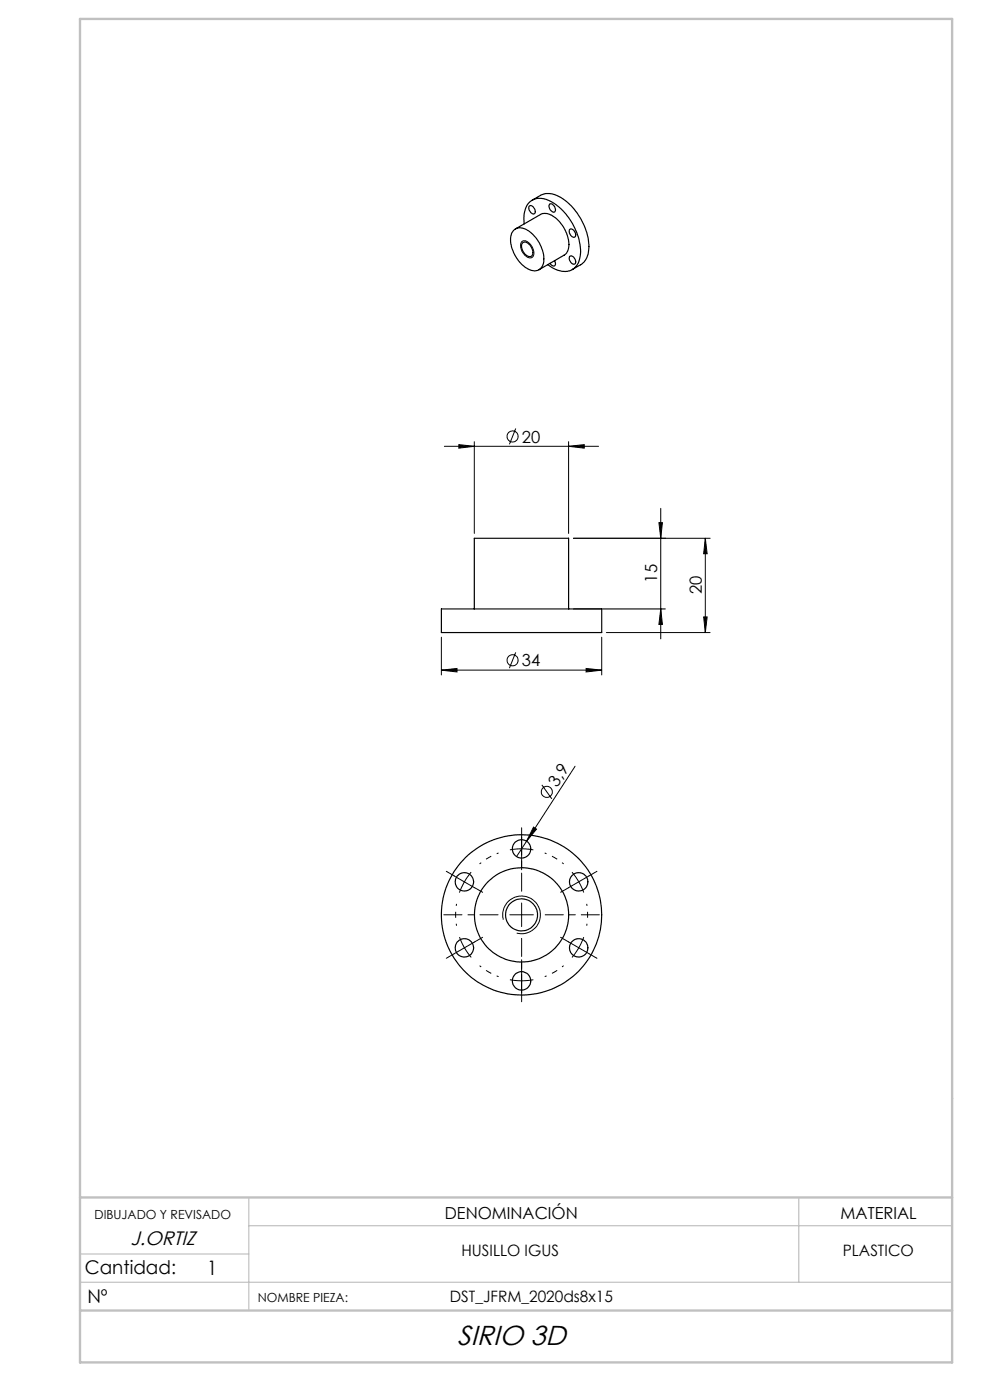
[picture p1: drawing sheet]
<svg xmlns="http://www.w3.org/2000/svg" width="210mm" height="297mm" viewBox="0 0 210 297" stroke-linecap="round" stroke-linejoin="round" font-family="sans-serif">
<g fill="none" stroke="#000" stroke-width=".21">
<path d="M110.6 51.3h.1a1.6 1.6 0 0 1 2.2 1 1.59 1.59 0 0 1-.3 2.4 2.55 2.55 0 0 1-2-3.4zM94.3 94.7h32.7M97.3 94.3l3.3 .4-3.3 .4zM100.6 93.7v19.5M109.4 90.9l-1.3 3.4M120.6 94.7l3.3-.4v.8zM120.6 93.7v19.5M121.6 114.2h29M139.8 110.9h.7l-.3 3.3zM140.2 107.8v27.7M149.6 114.2v20M149.6 114.2l.4 3.3h-.7z"/>
<path d="M93.6 135.2v8M109.4 138.4l-1.3 3.3M121.6 129.2h19.5M127.6 135.2v8M128.6 134.2h22M140.2 129.2l.3 3.3h-.7zM149.3 130.9h.7l-.4 3.3zM93.6 142.2l3.3-.4v.8zM93.6 142.2h34M124.3 141.8l3.3 .4-3.3 .4zM111.7 178.5l-2.1 3.2M113.2 175.5l.6 .4-2.1 2.6z"/>
<path d="M114.9 166.5l2.2 3M122 162.6l-10.3 15.9M96.3 185.8l2.2 1.3M98.5 187.1l-1.1 2.3M98.5 187.1l2.2 1.2M99.9 185l-1.4 2.1M106.8 195.1a4 4 0 0 1 3.4-5 4 4 0 0 1 4.4 4.3 4 4 0 0 1-5 3.5"/>
<circle cx="108.7" cy="92.6" r="1.18"/>
<circle cx="108.7" cy="140.1" r="1.18"/>
<circle cx="116" cy="168" r="1.17"/>
</g>
<path d="M110.6 180.1l-2.4 .2M110.6 180.1l2.5 .2M122.8 187.1l-1.5-2.1M122.8 187.1l1 2.2M98.5 201.1l1.5 2M98.5 201.1l-1-2.3M110.6 208.1l2.5-.3M110.6 208.1l-2.4-.3M122.8 201.1l1-2.3M122.8 201.1l-1.5 2" fill="none" stroke="#000" stroke-width=".21" stroke-dasharray="15.2 1.3 1.3 1.3" stroke-linecap="butt"/>
<path d="M96.8 191.7a14 14 0 0 0 0 4.7M105.8 181a14 14 0 0 0-4.1 2.3M119.6 183.3a14 14 0 0 0-4.1-2.3M124.5 196.4a14 14 0 0 0 0-4.7M101.7 204.9a14 14 0 0 0 4.1 2.3M115.5 207.2a14 14 0 0 0 4.1-2.3" fill="none" stroke="#000" stroke-width=".21" stroke-dasharray="15.2 1.3 1.3 1.3" stroke-dashoffset="14.8" stroke-linecap="butt"/>
<path d="M52.8 254v24M169.4 254v18M17 272h185M17 266h35.8M52.8 260h149.2" fill="none" stroke="#c0c0c0" stroke-width=".25"/>
<path d="M17 4h185v285h-185zM17 254h185M17 278h185" fill="none" stroke="#c0c0c0" stroke-width=".5"/>
<g fill="none" stroke="#000" stroke-width=".21" stroke-dasharray="15.2 1.3 1.3 1.3">
<path d="M110.6 177.6v-2M96.4 185.8l-1.7-1M100.7 188.3l1.7 1M100.7 199.8l1.7-1M110.6 194.1v-2.5M110.6 194.1h-2.5M110.6 194.1v2.5M110.6 194.1h2.5M110.6 180.1v-2.5M110.6 180.1v2.5M110.6 182.6v1.9M120.6 199.8l-1.7-1"/>
<path d="M120.6 188.3l-1.7 1M122.8 187.1l2.1-1.3M122.8 187.1l-2.2 1.2M124.9 185.8l1.7-1M96.4 202.3l-1.7 1M98.5 201.1l-2.1 1.2M98.5 201.1l2.2-1.3M110.6 208.1v2.5M110.6 208.1v-2.5M110.6 210.6v1.9M110.6 205.6v-2M122.8 201.1l2.1 1.2"/>
<path d="M122.8 201.1l-2.2-1.3M124.9 202.3l1.7 1"/>
</g>
<path d="M105.6 194.1h-11.5M110.6 189.1v-11.5M110.6 199.1v11.5M115.6 194.1h11.5" fill="none" stroke="#000" stroke-width=".21" stroke-dasharray="15.2 1.3 1.3 1.3" stroke-dashoffset="11.4"/>
<g fill="#000">
<path d="M113.2 175.5l.6 .4-2.1 2.6z"/>
<path d="M97.3 94.3l3.3 .4-3.3 .4zM120.6 94.7l3.3-.4v.8zM93.6 142.2l3.3-.4v.8zM124.3 141.8l3.3 .4-3.3 .4z"/>
<path d="M149.6 114.2l.4 3.3h-.7zM149.3 130.9h.7l-.4 3.3z"/>
<path d="M140.2 129.2l.3 3.3h-.7zM139.8 110.9h.7l-.3 3.3z"/>
</g>
<g fill="none" stroke="#000" stroke-width=".25">
<path d="M109 48.9a2.46 2.46 0 0 1 3.3 .2 7.3 7.3 0 0 1 2.9 7 2.12 2.12 0 0 1-3.5 .8 7.2 7.2 0 0 1-3.2-7.3zM109.3 48.6l5.4-3.1a3.3 3.3 0 0 1 3.7 1.3 6.8 6.8 0 0 1 2 6.4l-.2 .5-.5 .4-5.4 3.1M110.9 51.5a1.42 1.42 0 0 1 1.8 1 1.25 1.25 0 0 1-.2 1.9 2.14 2.14 0 0 1-1.6-2.9zM111.2 47.5a5 5 0 0 1 1.6-5 4.5 4.5 0 0 1 5 .8 12.9 12.9 0 0 1 5.2 11.2 3.4 3.4 0 0 1-5 2.7l-1.8-1M112.3 43.7a1.04 1.04 0 0 1 1.3 1.2l-.1 .4a1.04 1.04 0 0 1-1.4-1.2zM112.9 42.5l1.8-1.1a4.7 4.7 0 0 1 5.1 1.1 12.7 12.7 0 0 1 5 11.3l-.4 1-.5 .8-2.5 1.6M116.6 43.3a1.1 1.1 0 0 1 1.2 1.3v.2a.75 .75 0 0 1-.8 .1 .75 .75 0 0 1-.4-.7l-.1-.6zM117.7 55.3a.6 .6 0 0 1 .2 .7 .6 .6 0 0 1-.6 .4l-.6-.5M120.8 54.4a1.06 1.06 0 0 1 1.3 1.4 .68 .68 0 0 1-.8 .2 .68 .68 0 0 1-.4-.7l-.2-.5zM120.8 48.7a1.06 1.06 0 0 1 1.3 1.4 .68 .68 0 0 1-.8 .2 .68 .68 0 0 1-.4-.7l-.2-.5zM93.6 129.2h34v5h-34zM100.6 129.2v-15h20v15"/>
<circle cx="98.5" cy="187.1" r="1.96"/>
<circle cx="110.6" cy="194.1" r="10"/>
<circle cx="110.6" cy="194.1" r="3.4"/>
<circle cx="110.6" cy="180.1" r="1.94"/>
<circle cx="110.6" cy="194.1" r="17"/>
<circle cx="122.8" cy="187.1" r="1.95"/>
<circle cx="98.5" cy="201.1" r="1.96"/>
<circle cx="110.6" cy="208.1" r="1.94"/>
<circle cx="122.8" cy="201.1" r="1.95"/>
</g>
<text font-size="5.8" x="97" y="285.2">SIRIO 3D</text>
<text font-size="4.2" x="43.9" y="270.4">1</text>
<text font-size="4.1" x="27.7" y="264.1">J.ORTIZ</text>
<g font-size="4">
<text x="18" y="270.3">Cantidad:</text>
<text x="18.5" y="276.3">Nº</text>
</g>
<g font-size="3.5">
<text x="110.7" y="93.9">20</text>
<text x="139.4" y="123.6" transform="rotate(-90 139.4 123.6)">15</text>
<text x="148.9" y="126.1" transform="rotate(-90 148.9 126.1)">20</text>
<text x="110.7" y="141.4">34</text>
<text x="118.2" y="167.1" transform="rotate(-57 118.2 167.1)">3,9</text>
<text x="94.4" y="258.6">DENOMINACIÓN</text>
<text x="178.3" y="258.6">MATERIAL</text>
</g>
<g font-size="3.3">
<text x="97.9" y="266.4">HUSILLO IGUS</text>
<text x="178.8" y="266.4">PLASTICO</text>
<text x="95.4" y="276.1">DST_JFRM_2020ds8x15</text>
</g>
<g font-size="2.7">
<text x="20.1" y="258.6">DIBUJADO Y REVISADO</text>
<text x="54.7" y="276.1">NOMBRE PIEZA:</text>
</g>
</svg>
